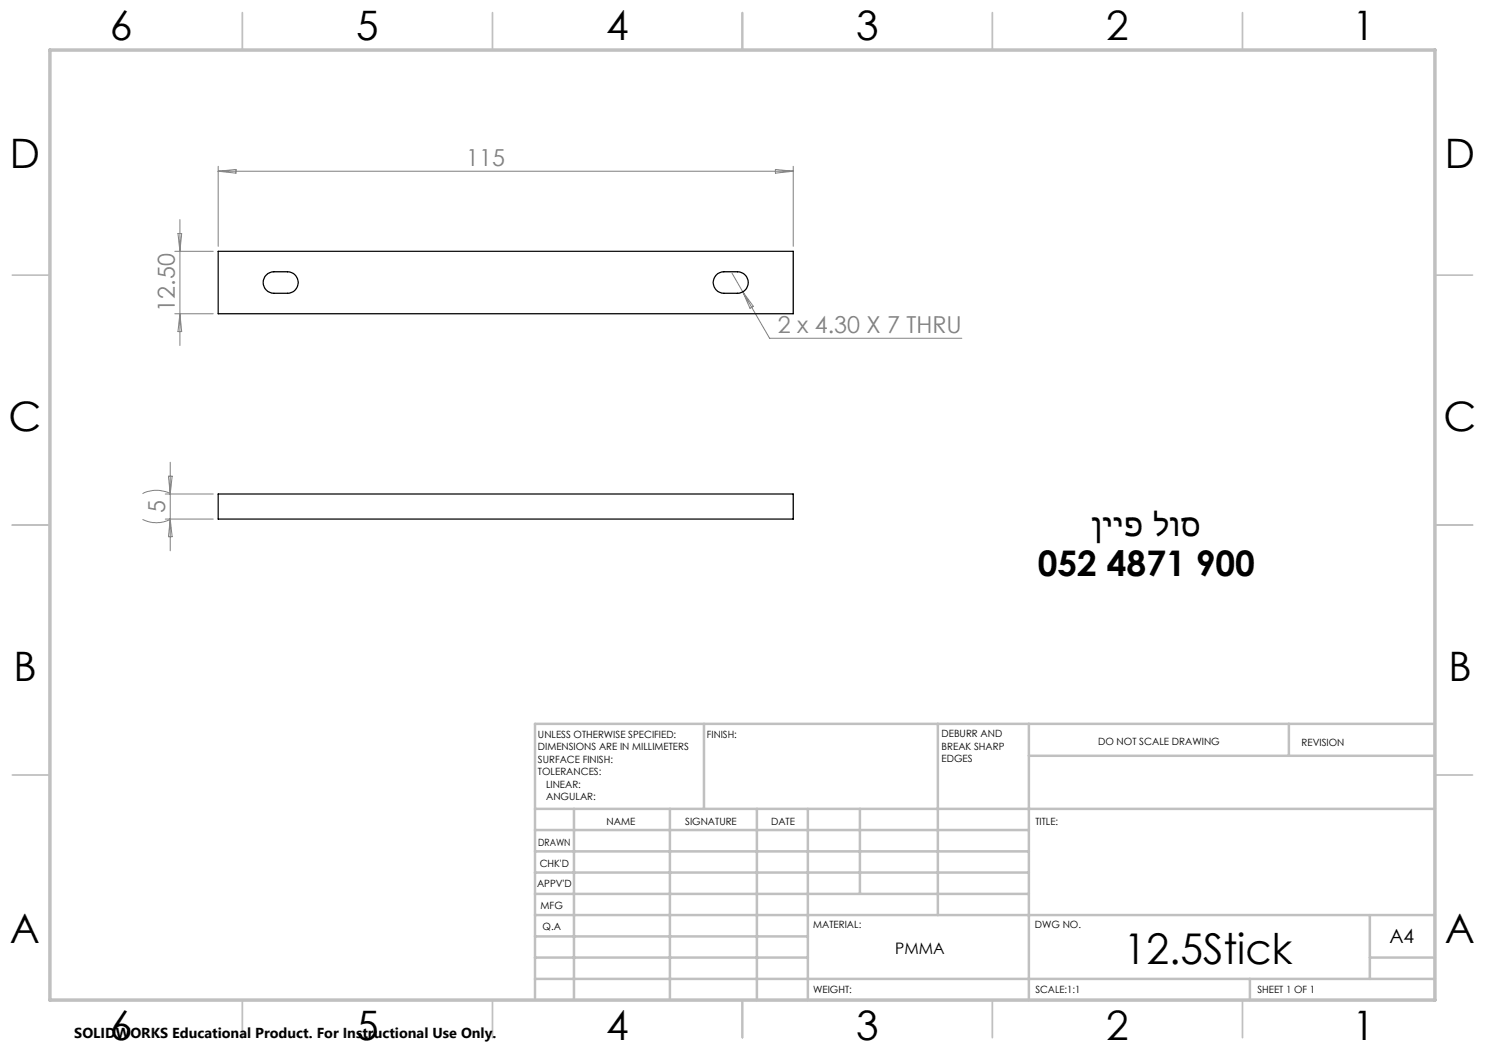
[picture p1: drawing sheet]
<svg xmlns="http://www.w3.org/2000/svg" width="297mm" height="210mm" viewBox="0 0 297 210" stroke-linecap="round" stroke-linejoin="round" font-family="sans-serif">
<g fill="none" stroke="#808080" stroke-width=".2">
<path d="M43.6 33.3v16M43.6 34.2h115M43.6 34.2l3.6-.3v.7zM155.1 33.9l3.5 .3-3.5 .4zM158.6 33.3v16M35 50.3h7.7M35.6 46.7h.7l-.3 3.6zM36 43.9v25.2M146.4 54.6l7.5 13.1h38.5M148.6 58.4l2.1 2.9-.7 .4zM35 62.8h7.7M36 62.8l.3 3.5h-.7z"/>
<path d="M28.5 98.7a6.1 6.1 0 0 1 5.5 0M33.1 98.8h9.6M33.7 95.2h.7l-.4 3.6zM34 92.5v17.7M28.5 103.9a6.1 6.1 0 0 0 5.5 0M33.1 103.8h9.6M34 103.8l.4 3.5h-.7z"/>
</g>
<g fill="none" stroke="#c0c0c0" stroke-width=".35">
<path d="M48.5 2.5v7.5M98.5 2.5v7.5M148.5 2.5v7.5M198.5 2.5v7.5M248.5 2.5v7.5M2.5 55h7.5M287 55h7.5M2.5 105h7.5M287 105h7.5M2.5 155h7.5M287 155h7.5M48.5 200v7.5"/>
<path d="M98.5 200v7.5M148.5 200v7.5M198.5 200v7.5M248.5 200v7.5"/>
</g>
<g fill="none" stroke="#c0c0c0" stroke-width=".5">
<path d="M140.8 144.8v17M187.6 144.8v38.2M205.8 144.8v55.2M205.8 151.2h81.2M257.8 144.8v6.4M287 144.8h-180v55.2M107 161.8h180M107 178.8h98.8M107 174.5h98.8M107 170.3h98.8M107 166h98.8M114.8 161.8v38.2"/>
<path d="M134 161.8v38.2M151.4 161.8v38.2M161.6 161.8v38.2M172 161.8v17M107 195.8h180M107 191.5h54.6M107 187.3h54.6M107 183h180M250 195.8v4.2M274 191.5h13M274 183v12.8"/>
</g>
<path d="M10 10h277v190h-277z" fill="none" stroke="#c0c0c0" stroke-width=".7"/>
<path d="M43.6 50.3h115v12.5h-115zM53.3 55a2.32 2.32 0 0 1 1.5-.6h2.7a2.15 2.15 0 0 1 2.2 2.1 2.15 2.15 0 0 1-2.2 2.2h-2.7a2.16 2.16 0 0 1-2-1.4 2.16 2.16 0 0 1 .5-2.3zM143.3 55a2.32 2.32 0 0 1 1.5-.6h2.7a2.15 2.15 0 0 1 2.1 2.1 2.15 2.15 0 0 1-2.1 2.2h-2.7a2.16 2.16 0 0 1-2-1.4 2.16 2.16 0 0 1 .5-2.3zM43.6 98.8h115v5h-115z" fill="none" stroke="#000" stroke-width=".25"/>
<text font-size="8.5" x="224.7" y="192.7">12.5Stick</text>
<g font-size="8.1">
<text x="22" y="8">6</text>
<text x="71.2" y="8">5</text>
<text x="121.2" y="8">4</text>
<text x="171.3" y="8">3</text>
<text x="221.3" y="8">2</text>
<text x="270.5" y="8">1</text>
<text x="2" y="33.6">D</text>
<text x="289" y="33.6">D</text>
<text x="1.7" y="86.1">C</text>
<text x="288.7" y="86.1">C</text>
<text x="2.7" y="136.1">B</text>
<text x="289.7" y="136.1">B</text>
<text x="2" y="188.6">A</text>
<text x="289" y="188.6">A</text>
<text x="22" y="208">6</text>
<text x="71.2" y="208">5</text>
<text x="121.2" y="208">4</text>
<text x="171.3" y="208">3</text>
<text x="221.3" y="208">2</text>
<text x="270.5" y="208">1</text>
</g>
<g font-size="7.1">
<text x="218.3" y="107.2">ןייפ לוס</text>
<text x="207.6" y="115.2">052 4871 900</text>
</g>
<g font-size="4.7" fill="#808080">
<text x="93.2" y="33.2">115</text>
<text x="35" y="62.3" transform="rotate(-90 35 62.3)">12.50</text>
<text x="155.5" y="66.6">2 x 4.30 X 7 THRU</text>
<text x="33.1" y="102.6" transform="rotate(-90 33.1 102.6)">5</text>
</g>
<text font-size="3.9" x="277.9" y="188.5">A4</text>
<text font-size="3.2" x="179" y="190.9">PMMA</text>
<text font-size="2.9" x="14.9" y="207.6">SOLIDWORKS Educational Product. For Instructional Use Only.</text>
<g font-size="2">
<text x="107.6" y="147.6">UNLESS OTHERWISE SPECIFIED:</text>
<text x="141.4" y="147.6">FINISH:</text>
<text x="188.3" y="147.5">DEBURR AND</text>
<text x="188.3" y="150">BREAK SHARP</text>
<text x="219.6" y="149">DO NOT SCALE DRAWING</text>
<text x="260.3" y="149.2">REVISION</text>
<text x="107.6" y="150.1">DIMENSIONS ARE IN MILLIMETERS</text>
<text x="107.6" y="152.6">SURFACE FINISH:</text>
<text x="107.6" y="155.1">TOLERANCES:</text>
<text x="188.3" y="152.5">EDGES</text>
<text x="109.2" y="157.6">LINEAR:</text>
<text x="109.2" y="160.1">ANGULAR:</text>
<text x="121.3" y="165">NAME</text>
<text x="137" y="164.9">SIGNATURE</text>
<text x="154.2" y="164.9">DATE</text>
<text x="207.1" y="164.9">TITLE:</text>
<text x="107.6" y="169.1">DRAWN</text>
<text x="107.9" y="173.3">CHK'D</text>
<text x="107.4" y="177.4">APPV'D</text>
<text x="108.1" y="181.8">MFG</text>
<text x="108.5" y="186">Q.A</text>
<text x="162.6" y="185.5">MATERIAL:</text>
<text x="207" y="185.5">DWG NO.</text>
<text x="162.6" y="198.5">WEIGHT:</text>
<text x="207.1" y="198.6">SCALE:1:1</text>
<text x="251.5" y="198.6">SHEET 1 OF 1</text>
</g>
</svg>
